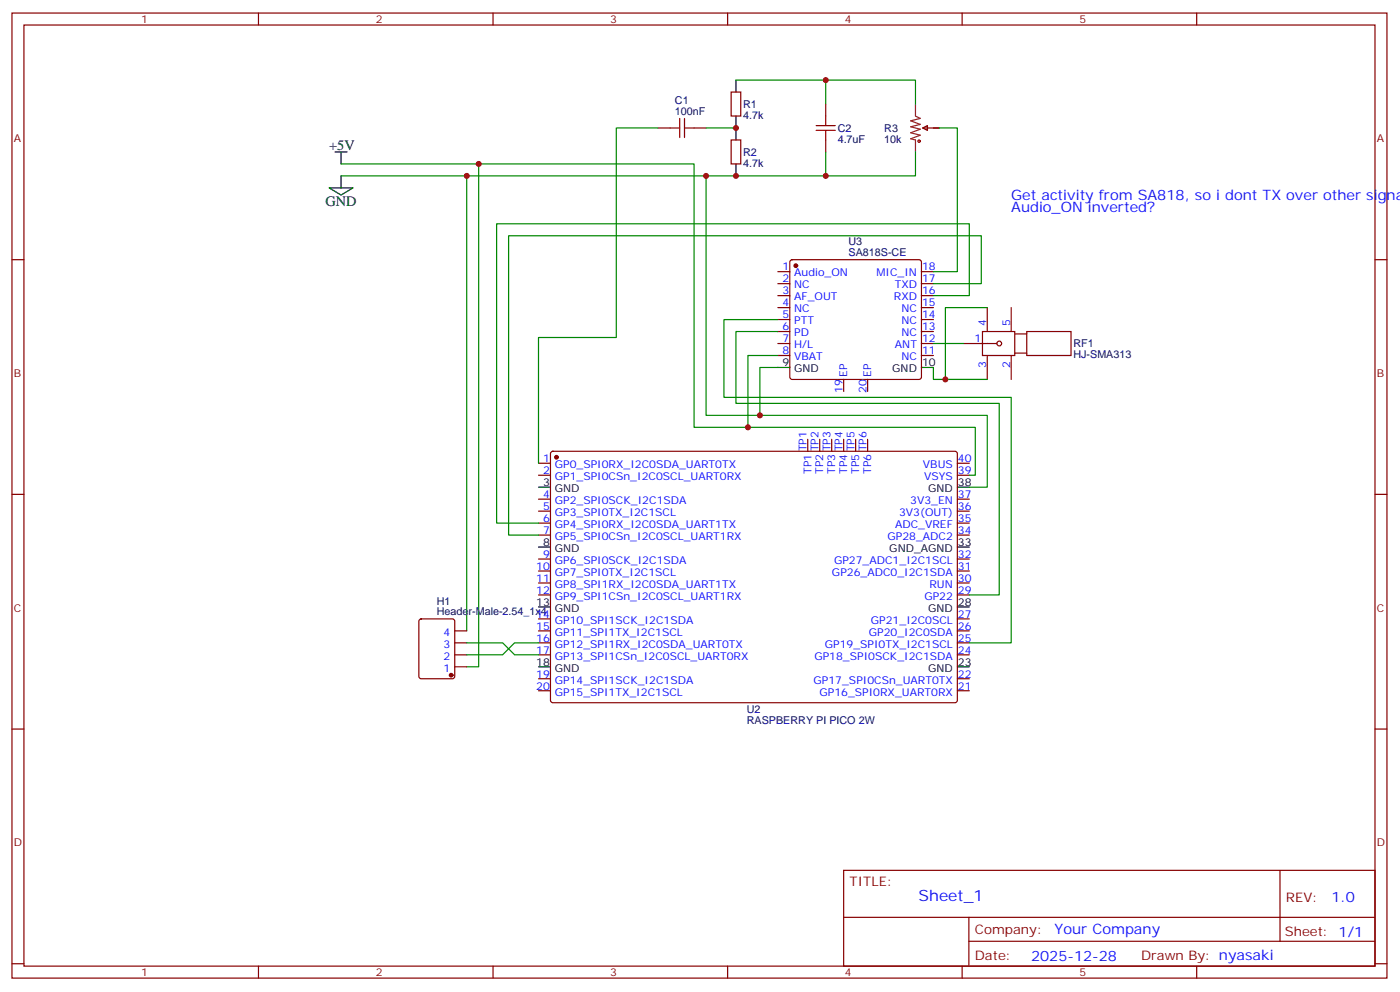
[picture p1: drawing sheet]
<svg xmlns="http://www.w3.org/2000/svg" width="413mm" height="292mm" viewBox="0 0 413 292" stroke-linecap="round" stroke-linejoin="round" font-family="sans-serif">
<g fill="none" stroke="#870000" stroke-width=".35">
<path d="M3.5 3.8h405.4v284.4h-405.4zM7.1 7.4h398.2v277.3h-398.2zM76.2 3.8v3.6M145.3 3.8v3.6M214.5 3.8v3.6M283.6 3.8v3.6M352.8 3.8v3.6M194 37.7h3.6M204.6 37.7h3.5M215.5 27.1h2.9v7.1h-2.9zM243.4 30.7v3.5M272 37.7l1.4-.7v1.4z"/>
<path d="M272 37.7h4.9M215.5 41.2h2.9v7.1h-2.9zM243.4 41.2v3.6M3.5 76.5h3.6M233.1 76.7l.4-.2h37.4l.5 .2 .2 .5v33.9l-.2 .5-.5 .2h-37.4l-.5-.2-.2-.5v-33.9zM405.3 76.5h3.6M229.3 80h3.5M229.3 83.6h3.5M229.3 87.1h3.5M229.3 90.6h3.5M229.3 94.2h3.5M229.3 97.7h3.5"/>
<path d="M271.6 80h3.6M271.6 83.6h3.6M271.6 87.1h3.6M271.6 90.6h3.6M271.6 94.2h3.6M271.6 97.7h3.6M289.6 97.7h9.6v7h-9.6zM291 90.6v7.1M298.1 90.6v7.1M299.2 98.4h3.5M302.7 97.7h13v7h-13zM229.3 101.2h3.5"/>
<path d="M229.3 104.7h3.5M248.7 111.8v3.5M255.8 111.8v3.5M271.6 101.2h3.6M271.6 104.7h3.6M284 101.2h9.9M291 104.7v7.1M298.1 104.7v7.1M299.2 104h3.5M158.7 136.5h3.6M162.5 133.2l.5-.2h118.8l.4 .7v72.9l-.7 .4h-118.8l-.4-.7v-72.6zM238.1 129.4v3.6"/>
<path d="M241.7 129.4v3.6M245.2 129.4v3.6M248.7 129.4v3.6M252.2 129.4v3.6M255.8 129.4v3.6M282.2 136.5h3.6M3.5 145.7h3.6M158.7 140h3.6M158.7 147.1h3.6M158.7 150.6h3.6M158.7 154.1h3.6M158.7 157.7h3.6"/>
<path d="M282.2 140h3.6M282.2 147.1h3.6M282.2 150.6h3.6M282.2 154.1h3.6M282.2 157.7h3.6M405.3 145.7h3.6M158.7 164.7h3.6M158.7 168.2h3.6M158.7 171.8h3.6M158.7 175.3h3.6M282.2 164.7h3.6M282.2 168.2h3.6"/>
<path d="M282.2 171.8h3.6M282.2 175.3h3.6M123.7 182.6l.5-.2h9.1l.7 .4 .1 16.5-.5 .6-9.4 .1-.7-.5v-16.4zM134.1 185.9h3.5M134.1 189.4h3.5M134.1 192.9h3.5M134.1 196.5h3.5M158.7 182.4h3.6M158.7 185.9h3.6M158.7 189.4h3.6M158.7 192.9h3.6M158.7 200h3.6"/>
<path d="M282.2 182.4h3.6M282.2 185.9h3.6M282.2 189.4h3.6M282.2 192.9h3.6M282.2 200h3.6M3.5 214.8h3.6M158.7 203.5h3.6M282.2 203.5h3.6M405.3 214.8h3.6M248.7 256.4h156.6v28.3h-156.6zM377.3 256.5v20.8M248.7 270.3h156.5"/>
<path d="M285.6 277.3h119.6M285.6 270.3v14.1M3.5 284h3.6M76.2 284.7v3.5M145.3 284.7v3.5M214.5 284.7v3.5M283.6 284.7v3.5M352.8 284.7v3.5M405.3 284h3.6"/>
<circle cx="294.6" cy="101.2" r=".71"/>
</g>
<g fill="none" stroke="#000" stroke-width=".35">
<path d="M217 23.6v3.5M217 34.2v7M97 55.4h7.1l-3.6 2.1zM98.8 44.8h3.5M100.5 44.8v3.5M100.5 51.8v3.6M217 48.3v3.5M229.3 108.3h3.5M271.6 108.3h3.6M158.7 143.5h3.6M282.2 143.5h3.6M158.7 161.2h3.6"/>
<path d="M158.7 178.8h3.6M282.2 161.2h3.6M282.2 178.8h3.6M158.7 196.5h3.6M282.2 196.5h3.6"/>
</g>
<g fill="#870000" stroke="#870000" stroke-width=".35">
<circle cx="164" cy="134.7" r=".53"/>
<circle cx="234.6" cy="78.3" r=".53"/>
<circle cx="133" cy="198.9" r=".53"/>
</g>
<g fill="none" stroke="#008700" stroke-width=".35">
<path d="M194 37.7h-12.3v61.7h-23v37.1M208.1 37.7h8.9M217 23.6h52.9v7.1M243.4 23.6v7.1M276.9 37.7h5.3v42.3h-7M100.5 48.3h104.1v77.6h82.9v14.1h-1.7M137.6 51.8v134.1M141.1 48.3v148.2h-3.5M208.1 51.8v70.6h82.9v21.1h-5.2M243.4 44.8v7M269.9 44.8v7h-169.4M229.3 97.7h-12.3v21.2h77.6v56.4h-8.8"/>
<path d="M229.3 94.2h-15.9v22.9h84.7v72.3h-12.3M275.2 87.1h10.6v-21.2h-139.4v88.2h12.3M275.2 83.6h14.1v-14.1h-139.4v88.2h8.8M291 90.6h-12.3v21.2M229.3 104.7h-8.8v21.2M229.3 108.3h-5.3v14.1M275.2 108.3v3.5h15.8M275.2 101.2h8.8M137.6 189.4h10.6l3.5 3.5h7M158.7 189.4h-7l-3.5 3.5h-10.6"/>
</g>
<path d="M269.9 30.7v3.5l1.4 .7-2.8 .7 2.8 1.1-2.8 .7 2.8 .7-2.8 1 2.8 .7-2.8 1.1 1.4 .3v3.6" fill="none" stroke="#8c2424" stroke-width=".35"/>
<g fill="none" stroke="#a10000" stroke-width=".35">
<path d="M197.6 37.7h2.8M200.4 34.9v5.6M201.8 34.9v5.6M201.8 37.7h2.8M240.6 38.4h5.6M240.6 37h5.6M243.4 34.2v2.8M243.4 38.4v2.8"/>
<circle cx="270.9" cy="41.6" r=".35"/>
</g>
<g fill="#c00">
<circle cx="278.7" cy="111.8" r=".88"/>
<circle cx="217" cy="51.8" r=".88"/>
<circle cx="208.1" cy="51.8" r=".88"/>
<circle cx="220.5" cy="125.9" r=".88"/>
<circle cx="224" cy="122.4" r=".88"/>
<circle cx="137.6" cy="51.8" r=".88"/>
<circle cx="141.1" cy="48.3" r=".88"/>
<circle cx="243.4" cy="23.6" r=".88"/>
<circle cx="243.4" cy="51.8" r=".88"/>
<circle cx="217" cy="37.7" r=".88"/>
</g>
<text font-size="4.6" fill="#00f" x="270.8" y="265.5">Sheet_1</text>
<g font-size="4.2">
<text x="97" y="44.1">+5V</text>
<text x="96" y="60.6">GND</text>
</g>
<g font-size="4.2" fill="#00f">
<text x="298.1" y="58.9">Get activity from SA818, so i dont TX over other signa</text>
<text x="298.1" y="62.4">Audio_ON inverted?</text>
<text x="392.5" y="265.7">1.0</text>
<text x="310.9" y="275.3">Your Company</text>
<text x="304" y="283.1">2025-12-28</text>
</g>
<g font-size="3.9" fill="#800">
<text x="250.5" y="261">TITLE:</text>
<text x="379.1" y="265.7">REV:</text>
<text x="287.4" y="275.2">Company:</text>
<text x="378.7" y="275.8">Sheet: 1/1</text>
<text x="287.4" y="282.9">Date:</text>
<text x="336.4" y="283">Drawn By: nyasaki</text>
</g>
<g font-size="3.2" fill="#800">
<text x="41.6" y="6.8">1</text>
<text x="110.8" y="6.8">2</text>
<text x="179.9" y="6.8">3</text>
<text x="249.1" y="6.8">4</text>
<text x="318.2" y="6.8">5</text>
<text x="4.1" y="41.9">A</text>
<text x="405.9" y="41.9">A</text>
<text x="4.1" y="111.1">B</text>
<text x="405.9" y="111.1">B</text>
<text x="4.1" y="180.2">C</text>
<text x="405.9" y="180.2">C</text>
<text x="4.1" y="249.4">D</text>
<text x="405.9" y="249.4">D</text>
<text x="41.6" y="287.7">1</text>
<text x="110.8" y="287.7">2</text>
<text x="179.9" y="287.7">3</text>
<text x="249.1" y="287.7">4</text>
<text x="318.2" y="287.7">5</text>
</g>
<g font-size="3.2" fill="#000080">
<text x="199" y="33.8">100nF</text>
<text x="199" y="30.7">C1</text>
<text x="219.1" y="35">4.7k</text>
<text x="219.1" y="31.8">R1</text>
<text x="246.9" y="38.9">C2</text>
<text x="260.7" y="38.9">R3</text>
<text x="219.1" y="45.9">R2</text>
<text x="246.9" y="42">4.7uF</text>
<text x="260.7" y="42">10k</text>
<text x="219.1" y="49.1">4.7k</text>
<text x="250.1" y="75.5">SA818S-CE</text>
<text x="250.1" y="72.3">U3</text>
<text x="316.4" y="105.6">HJ-SMA313</text>
<text x="316.4" y="102.3">RF1</text>
<text x="128.8" y="178.1">H1</text>
<text x="128.8" y="181.3">Header-Male-2.54_1x4</text>
<text x="220.1" y="213.2">RASPBERRY PI PICO 2W</text>
<text x="220.1" y="210">U2</text>
</g>
<g font-size="3.2" fill="#00f">
<text x="230.6" y="79.7">1</text>
<text x="230.6" y="83.2">2</text>
<text x="234.1" y="81.5">Audio_ON</text>
<text x="258.4" y="81.5">MIC_IN</text>
<text x="271.8" y="83.2">17</text>
<text x="271.8" y="79.7">18</text>
<text x="230.6" y="86.7">3</text>
<text x="234.1" y="85">NC</text>
<text x="234.1" y="88.5">AF_OUT</text>
<text x="263.5" y="88.5">RXD</text>
<text x="263.8" y="85">TXD</text>
<text x="271.8" y="86.7">16</text>
<text x="230.6" y="90.3">4</text>
<text x="230.6" y="93.8">5</text>
<text x="234.1" y="92">NC</text>
<text x="234.1" y="95.6">PTT</text>
<text x="265.7" y="95.6">NC</text>
<text x="265.7" y="92">NC</text>
<text x="271.8" y="93.8">14</text>
<text x="271.8" y="90.3">15</text>
<text x="290.7" y="95.9" transform="rotate(-90 290.7 95.9)">4</text>
<text x="297.7" y="95.9" transform="rotate(-90 297.7 95.9)">5</text>
<text x="230.6" y="97.3">6</text>
<text x="230.6" y="100.9">7</text>
<text x="234.1" y="99.1">PD</text>
<text x="265.7" y="99.1">NC</text>
<text x="271.8" y="100.9">12</text>
<text x="271.8" y="97.3">13</text>
<text x="287.3" y="100.9">1</text>
<text x="230.6" y="104.4">8</text>
<text x="234.1" y="102.6">H/L</text>
<text x="234.1" y="106.2">VBAT</text>
<text x="263.8" y="102.6">ANT</text>
<text x="265.7" y="106.2">NC</text>
<text x="271.8" y="104.4">11</text>
<text x="249.8" y="111.1" transform="rotate(-90 249.8 111.1)">EP</text>
<text x="256.8" y="111.1" transform="rotate(-90 256.8 111.1)">EP</text>
<text x="290.7" y="108.5" transform="rotate(-90 290.7 108.5)">3</text>
<text x="297.7" y="108.5" transform="rotate(-90 297.7 108.5)">2</text>
<text x="248.4" y="115.8" transform="rotate(-90 248.4 115.8)">19</text>
<text x="255.4" y="115.8" transform="rotate(-90 255.4 115.8)">20</text>
<text x="160.1" y="136.1">1</text>
<text x="163.6" y="137.9">GP0_SPI0RX_I2C0SDA_UART0TX</text>
<text x="237.8" y="133" transform="rotate(-90 237.8 133)">TP1</text>
<text x="241.3" y="133" transform="rotate(-90 241.3 133)">TP2</text>
<text x="244.8" y="133" transform="rotate(-90 244.8 133)">TP3</text>
<text x="248.4" y="133" transform="rotate(-90 248.4 133)">TP4</text>
<text x="251.9" y="133" transform="rotate(-90 251.9 133)">TP5</text>
<text x="255.4" y="133" transform="rotate(-90 255.4 133)">TP6</text>
<text x="272.1" y="137.9">VBUS</text>
<text x="282.4" y="136.1">40</text>
<text x="160.1" y="139.7">2</text>
<text x="163.6" y="141.4">GP1_SPI0CSn_I2C0SCL_UART0RX</text>
<text x="239.2" y="139.6" transform="rotate(-90 239.2 139.6)">TP1</text>
<text x="242.7" y="139.6" transform="rotate(-90 242.7 139.6)">TP2</text>
<text x="246.2" y="139.6" transform="rotate(-90 246.2 139.6)">TP3</text>
<text x="249.8" y="139.6" transform="rotate(-90 249.8 139.6)">TP4</text>
<text x="253.3" y="139.6" transform="rotate(-90 253.3 139.6)">TP5</text>
<text x="256.8" y="139.6" transform="rotate(-90 256.8 139.6)">TP6</text>
<text x="272.5" y="141.4">VSYS</text>
<text x="282.4" y="139.7">39</text>
<text x="160.1" y="146.7">4</text>
<text x="163.6" y="148.5">GP2_SPI0SCK_I2C1SDA</text>
<text x="268.3" y="148.5">3V3_EN</text>
<text x="282.4" y="146.7">37</text>
<text x="160.1" y="153.8">6</text>
<text x="160.1" y="150.2">5</text>
<text x="163.6" y="155.5">GP4_SPI0RX_I2C0SDA_UART1TX</text>
<text x="163.6" y="152">GP3_SPI0TX_I2C1SCL</text>
<text x="263.9" y="155.5">ADC_VREF</text>
<text x="265.1" y="152">3V3(OUT)</text>
<text x="282.4" y="150.2">36</text>
<text x="282.4" y="153.8">35</text>
<text x="160.1" y="157.3">7</text>
<text x="163.6" y="159.1">GP5_SPI0CSn_I2C0SCL_UART1RX</text>
<text x="261.6" y="159.1">GP28_ADC2</text>
<text x="282.4" y="157.3">34</text>
<text x="158.1" y="167.9">10</text>
<text x="160.1" y="164.4">9</text>
<text x="163.6" y="166.1">GP6_SPI0SCK_I2C1SDA</text>
<text x="245.9" y="166.1">GP27_ADC1_I2C1SCL</text>
<text x="282.4" y="164.4">32</text>
<text x="282.4" y="167.9">31</text>
<text x="158.1" y="171.4">11</text>
<text x="163.6" y="173.2">GP8_SPI1RX_I2C0SDA_UART1TX</text>
<text x="163.6" y="169.7">GP7_SPI0TX_I2C1SCL</text>
<text x="245.3" y="169.7">GP26_ADC0_I2C1SDA</text>
<text x="274" y="173.2">RUN</text>
<text x="282.4" y="171.4">30</text>
<text x="158.1" y="174.9">12</text>
<text x="163.6" y="176.7">GP9_SPI1CSn_I2C0SCL_UART1RX</text>
<text x="272.5" y="176.7">GP22</text>
<text x="282.4" y="174.9">29</text>
<text x="158.1" y="185.5">15</text>
<text x="158.1" y="182">14</text>
<text x="163.6" y="183.8">GP10_SPI1SCK_I2C1SDA</text>
<text x="256.8" y="183.8">GP21_I2C0SCL</text>
<text x="282.4" y="182">27</text>
<text x="282.4" y="185.5">26</text>
<text x="130.7" y="190.8">3</text>
<text x="130.7" y="187.3">4</text>
<text x="158.1" y="189.1">16</text>
<text x="163.6" y="190.8">GP12_SPI1RX_I2C0SDA_UART0TX</text>
<text x="163.6" y="187.3">GP11_SPI1TX_I2C1SCL</text>
<text x="243.2" y="190.8">GP19_SPI0TX_I2C1SCL</text>
<text x="256.1" y="187.3">GP20_I2C0SDA</text>
<text x="282.4" y="189.1">25</text>
<text x="130.7" y="197.9">1</text>
<text x="130.7" y="194.3">2</text>
<text x="158.1" y="192.6">17</text>
<text x="163.6" y="194.3">GP13_SPI1CSn_I2C0SCL_UART0RX</text>
<text x="240.1" y="194.3">GP18_SPI0SCK_I2C1SDA</text>
<text x="282.4" y="192.6">24</text>
<text x="158.1" y="203.2">20</text>
<text x="158.1" y="199.6">19</text>
<text x="163.6" y="201.4">GP14_SPI1SCK_I2C1SDA</text>
<text x="239.9" y="201.4">GP17_SPI0CSn_UART0TX</text>
<text x="282.4" y="199.6">22</text>
<text x="282.4" y="203.2">21</text>
<text x="163.6" y="204.9">GP15_SPI1TX_I2C1SCL</text>
<text x="241.6" y="204.9">GP16_SPI0RX_UART0RX</text>
</g>
<g font-size="3.2">
<text x="230.6" y="107.9">9</text>
<text x="271.8" y="107.9">10</text>
<text x="234.1" y="109.7">GND</text>
<text x="263.1" y="109.7">GND</text>
<text x="160.1" y="143.2">3</text>
<text x="282.4" y="143.2">38</text>
<text x="163.6" y="145">GND</text>
<text x="273.6" y="145">GND</text>
<text x="160.1" y="160.8">8</text>
<text x="282.4" y="160.8">33</text>
<text x="163.6" y="162.6">GND</text>
<text x="262.2" y="162.6">GND_AGND</text>
<text x="158.1" y="178.5">13</text>
<text x="282.4" y="178.5">28</text>
<text x="163.6" y="180.2">GND</text>
<text x="273.6" y="180.2">GND</text>
<text x="158.1" y="196.1">18</text>
<text x="163.6" y="197.9">GND</text>
<text x="273.6" y="197.9">GND</text>
<text x="282.4" y="196.1">23</text>
</g>
</svg>
